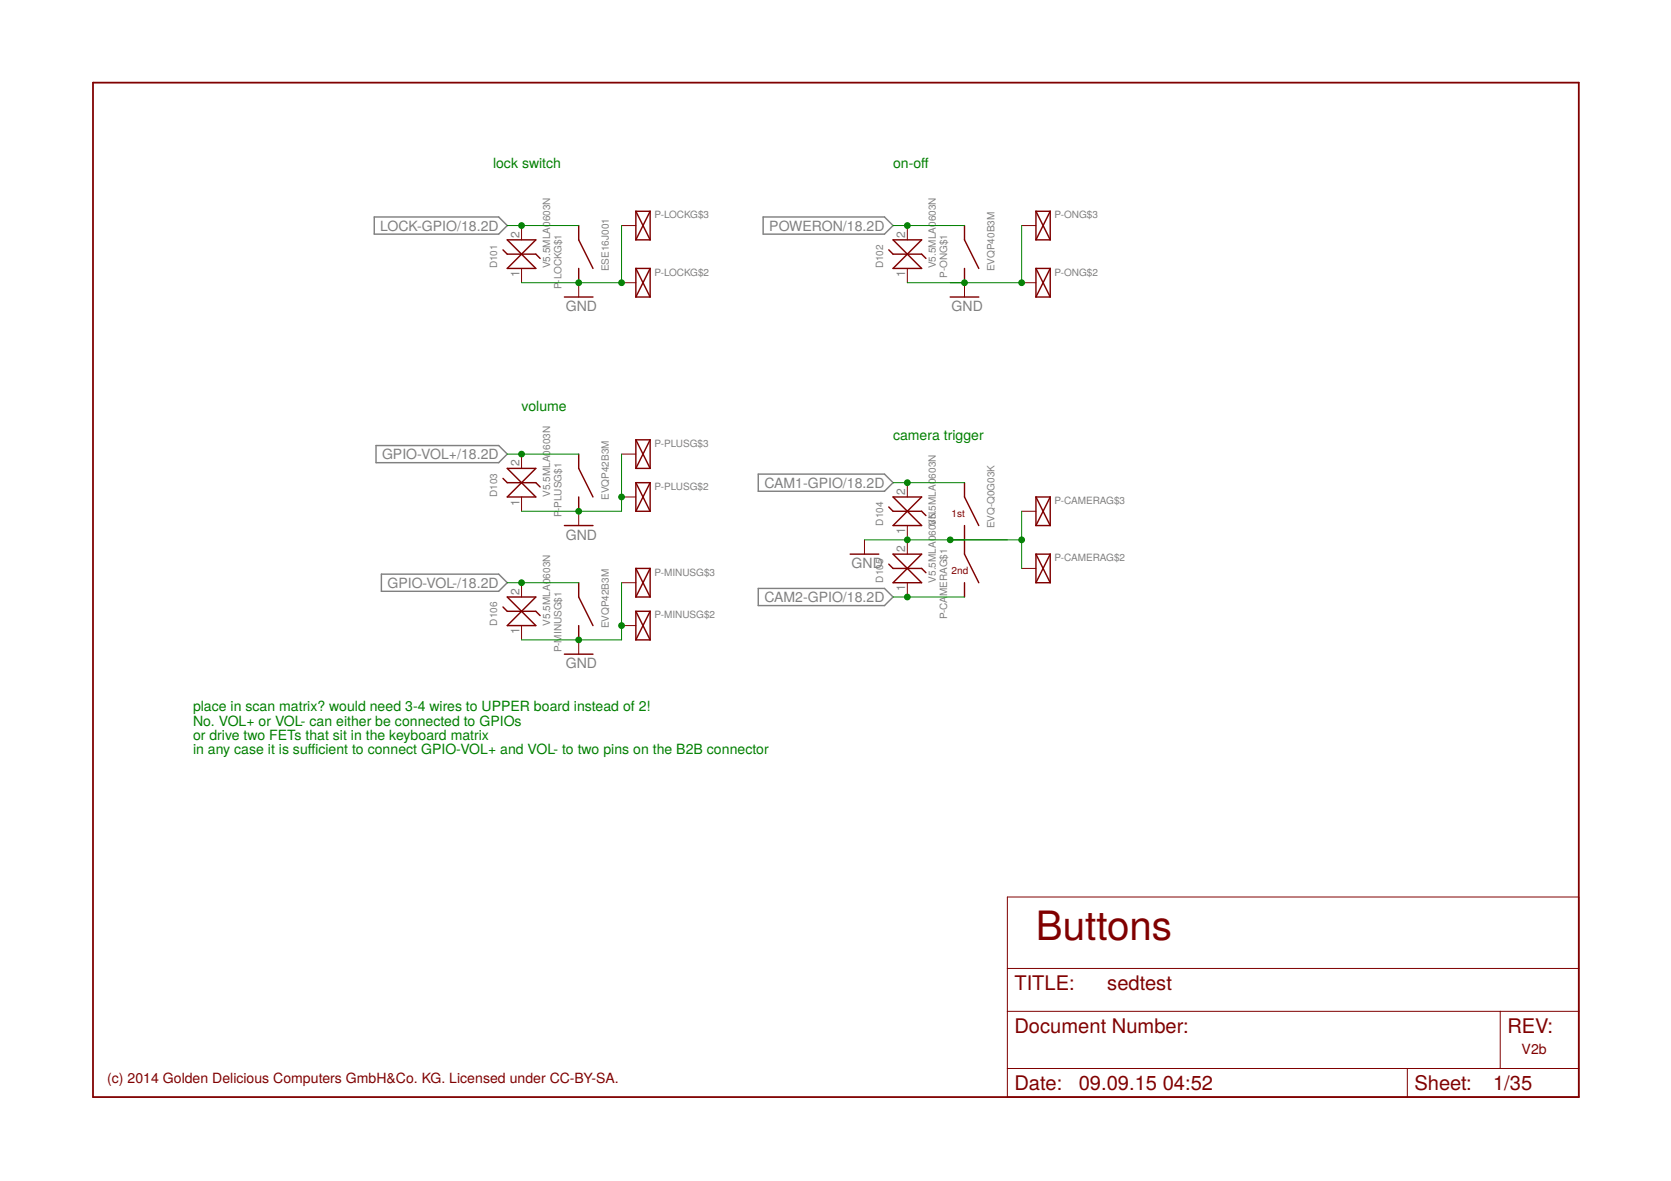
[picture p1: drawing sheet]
<svg xmlns="http://www.w3.org/2000/svg" width="297mm" height="210mm" viewBox="0 0 297 210" stroke-linecap="round" stroke-linejoin="round" font-family="sans-serif">
<path d="M66.5 38.6h22.1l1.6 1.5-1.6 1.5h-22.1zM135.7 38.6h21.5l1.5 1.5-1.5 1.5h-21.5zM66.8 79.2h21.8l1.6 1.5-1.6 1.5h-21.8zM134.8 84.3h22.4l1.5 1.5-1.5 1.5h-22.4zM67.8 102h20.8l1.6 1.6-1.6 1.5h-20.8zM134.8 104.6h22.4l1.5 1.5-1.5 1.5h-22.4z" fill="none" stroke="#808080" stroke-width=".25"/>
<path d="M16.5 14.7h264.1v180.3h-264.1z" fill="none" stroke="#800000" stroke-width=".32"/>
<g fill="none" stroke="#800000" stroke-width=".18">
<path d="M92.7 40.1v2.5M92.7 47.7v2.5M102.9 50.2v2.6M110.5 50.2h2.5M110.5 40.1h2.5M161.3 40.1v2.5M161.3 47.7v2.5M171.4 50.2v2.6M181.6 50.2h2.5M181.6 40.1h2.5M92.7 80.7v2.5M92.7 88.3v2.6"/>
<path d="M102.9 90.9v2.5M110.5 88.3h2.5M110.5 80.7h2.5M153.7 95.9v2.6M161.3 85.8v2.5M161.3 93.4v5.1M168.9 95.9h2.5M181.6 90.9h2.5M92.7 103.6v2.5M92.7 111.2v2.5M102.9 113.7v2.6M110.5 111.2h2.5"/>
<path d="M110.5 103.6h2.5M161.3 103.6v2.5M181.6 101h2.5M179.1 159.4h101.5v35.6h-101.5zM179.1 179.7h101.5M179.1 172.1h101.5M266.7 179.7v10.2M179.1 189.9h101.5M250.2 189.9v5.1"/>
</g>
<g fill="none" stroke="#800000" stroke-width=".25">
<path d="M113 37.5v5.1M113 37.5h2.6M113 37.5l2.6 5.1M115.6 37.5v5.1M115.6 37.5l-2.6 5.1M184.1 37.5v5.1M184.1 37.5h2.6M184.1 37.5l2.6 5.1M186.7 37.5v5.1M186.7 37.5l-2.6 5.1M89.4 44.4l.8 .8h5l.8 .7M90.2 42.6h5l-5 5.1h5z"/>
<path d="M100.3 52.8h5.1M102.9 40.1v2.5l2.5 5.1M102.9 47.7v2.5M113 47.7v5.1M113 52.8h2.6M113 47.7h2.6M113 42.6h2.6M113 47.7l2.6 5.1M115.6 47.7v5.1M115.6 47.7l-2.6 5.1M158 44.4l.7 .8h5.1l.8 .7M158.7 42.6h5.1l-5.1 5.1h5.1z"/>
<path d="M168.9 52.8h5.1M171.4 40.1v2.5l2.6 5.1M171.4 47.7v2.5M184.1 47.7v5.1M184.1 52.8h2.6M184.1 47.7h2.6M184.1 47.7l2.6 5.1M184.1 42.6h2.6M186.7 47.7v5.1M186.7 47.7l-2.6 5.1M113 78.2v5M113 78.2h2.6"/>
<path d="M113 78.2l2.6 5M115.6 78.2v5M115.6 78.2l-2.6 5M89.4 85l.8 .8h5l.8 .8M90.2 83.2h5l-5 5.1h5zM100.3 93.4h5.1M102.9 80.7v2.5l2.5 5.1M102.9 88.3v2.6M113 85.8v5.1M113 90.9h2.6M113 85.8h2.6M113 85.8l2.6 5.1"/>
<path d="M113 83.2h2.6M115.6 85.8v5.1M115.6 85.8l-2.6 5.1M151.1 98.5h5.1M158 90.1l.7 .8h5.1l.8 .7M158.7 98.5h5.1l-5.1 5.1h5.1zM158.7 88.3h5.1l-5.1 5.1h5.1zM171.4 85.8v2.5l2.6 5.1M171.4 93.4v5.1l2.6 5.1M184.1 88.3v5.1M184.1 98.5v5.1M184.1 98.5h2.6"/>
<path d="M184.1 98.5l2.6 5.1M184.1 93.4h2.6M184.1 88.3h2.6M184.1 88.3l2.6 5.1M186.7 98.5l-2.6 5.1M186.7 88.3v5.1M186.7 98.5v5.1M186.7 88.3l-2.6 5.1M89.4 107.9l.8 .7h5l.8 .8M90.2 106.1h5l-5 5.1h5zM100.3 116.3h5.1M102.9 103.6v2.5l2.5 5.1"/>
<path d="M102.9 111.2v2.5M113 101v5.1M113 108.6v5.1M113 113.7h2.6M113 108.6h2.6M113 108.6l2.6 5.1M113 106.1h2.6M113 101h2.6M113 101l2.6 5.1M115.6 108.6l-2.6 5.1M115.6 101v5.1M115.6 108.6v5.1"/>
<path d="M115.6 101l-2.6 5.1M158 100.3l.7 .7h5.1l.8 .8M171.4 103.6v2.5M184.1 103.6h2.6"/>
</g>
<path d="M90.2 40.1h12.7M110.5 40.1v10.1h-17.8M158.7 40.1h12.7M181.6 40.1v10.1h-20.3M90.2 80.7h12.7M110.5 80.7v10.2h-17.8M153.7 95.9h27.9M158.7 85.8h12.7M181.6 90.9v10.1M90.2 103.6h12.7M110.5 103.6v10.1h-17.8M158.7 106.1h12.7" fill="none" stroke="#008000" stroke-width=".18"/>
<g fill="#008000" stroke="#008000" stroke-width=".18">
<circle cx="110.5" cy="50.2" r=".51"/>
<circle cx="102.9" cy="50.2" r=".51"/>
<circle cx="168.9" cy="95.9" r=".51"/>
<circle cx="181.6" cy="95.9" r=".51"/>
<circle cx="161.3" cy="95.9" r=".51"/>
<circle cx="181.6" cy="50.2" r=".51"/>
<circle cx="171.4" cy="50.2" r=".51"/>
<circle cx="110.5" cy="88.3" r=".51"/>
<circle cx="102.9" cy="90.9" r=".51"/>
<circle cx="102.9" cy="113.7" r=".51"/>
<circle cx="110.5" cy="111.2" r=".51"/>
<circle cx="92.7" cy="80.7" r=".51"/>
<circle cx="161.3" cy="85.8" r=".51"/>
<circle cx="161.3" cy="106.1" r=".51"/>
<circle cx="92.7" cy="40.1" r=".51"/>
<circle cx="161.3" cy="40.1" r=".51"/>
<circle cx="92.7" cy="103.6" r=".51"/>
</g>
<text font-size="7.2" fill="#800000" x="184.1" y="167.1">Buttons</text>
<g font-size="3.6" fill="#800000">
<text x="180.3" y="175.9">TITLE:</text>
<text x="196.8" y="175.9">sedtest</text>
<text x="180.3" y="183.6">Document Number:</text>
<text x="267.9" y="183.6">REV:</text>
<text x="180.3" y="193.7">Date:</text>
<text x="191.8" y="193.7">09.09.15</text>
<text x="206.7" y="193.7">04:52</text>
<text x="251.4" y="193.7">Sheet:</text>
<text x="265.4" y="193.7">1/35</text>
</g>
<g font-size="2.5" fill="#008000">
<text x="87.6" y="29.9">lock switch</text>
<text x="158.7" y="29.9">on-of</text>
<text x="163.8" y="29.9">f</text>
<text x="92.7" y="73.1">volume</text>
<text x="158.7" y="78.2">camera trigger</text>
<text x="34.3" y="126.4">place in scan matrix? would need 3-4 wires to UPPER board instead of 2!</text>
<text x="34.3" y="129">No. VOL+ or VOL- can either be connected to GPIOs</text>
<text x="34.3" y="131.5">or drive two FETs that sit in the keyboard matrix</text>
<text x="34.3" y="134">in any case it is sufcient to connect GPIO-VOL+ and VOL- to two pins on the B2B connector</text>
<text x="54.7" y="134">f</text>
<text x="54.7" y="134">i</text>
</g>
<g font-size="2.5" fill="#808080">
<text x="67.6" y="41">LOCK-GPIO/18.2D</text>
<text x="136.8" y="41">POWERON/18.2D</text>
<text x="100.6" y="55.3">GND</text>
<text x="169.2" y="55.3">GND</text>
<text x="67.9" y="81.6">GPIO-VOL+/18.2D</text>
<text x="135.9" y="86.7">CAM1-GPIO/18.2D</text>
<text x="100.6" y="96">GND</text>
<text x="151.4" y="101">GND</text>
<text x="68.9" y="104.5">GPIO-VOL-/18.2D</text>
<text x="135.9" y="107">CAM2-GPIO/18.2D</text>
<text x="100.6" y="118.8">GND</text>
</g>
<g font-size="2.5" fill="#800000">
<text x="270.5" y="187.4">V2b</text>
<text x="19.1" y="192.4">(c) 2014 Golden Delicious Computers GmbH&amp;Co. KG. Licensed under CC-BY-SA.</text>
</g>
<g font-size="2.1" fill="#808080">
<text x="92.4" y="42.3" transform="rotate(-90 92.4 42.3)">2</text>
<text x="160.9" y="42.3" transform="rotate(-90 160.9 42.3)">2</text>
<text x="92.4" y="49.2" transform="rotate(-90 92.4 49.2)">1</text>
<text x="160.9" y="49.2" transform="rotate(-90 160.9 49.2)">1</text>
<text x="92.4" y="82.9" transform="rotate(-90 92.4 82.9)">2</text>
<text x="92.4" y="89.9" transform="rotate(-90 92.4 89.9)">1</text>
<text x="160.9" y="88" transform="rotate(-90 160.9 88)">2</text>
<text x="160.9" y="95" transform="rotate(-90 160.9 95)">1</text>
<text x="160.9" y="98.1" transform="rotate(-90 160.9 98.1)">2</text>
<text x="92.4" y="105.8" transform="rotate(-90 92.4 105.8)">2</text>
<text x="160.9" y="105.1" transform="rotate(-90 160.9 105.1)">1</text>
<text x="92.4" y="112.7" transform="rotate(-90 92.4 112.7)">1</text>
</g>
<g font-size="1.8" fill="#808080">
<text x="116.3" y="38.8">P-LOCKG$3</text>
<text x="187.4" y="38.8">P-ONG$3</text>
<text x="88.4" y="47.7" transform="rotate(-90 88.4 47.7)">D101</text>
<text x="97.8" y="47.7" transform="rotate(-90 97.8 47.7)">V5.5MLA0603N</text>
<text x="157" y="47.7" transform="rotate(-90 157 47.7)">D102</text>
<text x="166.4" y="47.7" transform="rotate(-90 166.4 47.7)">V5.5MLA0603N</text>
<text x="99.8" y="51.3" transform="rotate(-90 99.8 51.3)">P</text>
<text x="99.8" y="50.2" transform="rotate(-90 99.8 50.2)">-LOCKG$1</text>
<text x="108.2" y="48.2" transform="rotate(-90 108.2 48.2)">ESE16J001</text>
<text x="116.3" y="49">P-LOCKG$2</text>
<text x="168.4" y="49.4" transform="rotate(-90 168.4 49.4)">P-ONG$1</text>
<text x="176.8" y="48.2" transform="rotate(-90 176.8 48.2)">EVQP40B3M</text>
<text x="187.4" y="49">P-ONG$2</text>
<text x="116.3" y="79.4">P-PLUSG$3</text>
<text x="88.4" y="88.3" transform="rotate(-90 88.4 88.3)">D103</text>
<text x="97.8" y="88.3" transform="rotate(-90 97.8 88.3)">V5.5MLA0603N</text>
<text x="108.2" y="88.8" transform="rotate(-90 108.2 88.8)">EVQP42B3M</text>
<text x="116.3" y="87.1">P-PLUSG$2</text>
<text x="187.4" y="89.6">P-CAMERAG$3</text>
<text x="99.8" y="91.9" transform="rotate(-90 99.8 91.9)">P</text>
<text x="99.8" y="90.8" transform="rotate(-90 99.8 90.8)">-PLUSG$1</text>
<text x="157" y="93.4" transform="rotate(-90 157 93.4)">D104</text>
<text x="166.4" y="93.2" transform="rotate(-90 166.4 93.2)">35.5MLA0603N</text>
<text x="176.8" y="93.9" transform="rotate(-90 176.8 93.9)">EVQ-Q0G03K</text>
<text x="187.4" y="99.8">P-CAMERAG$2</text>
<text x="116.3" y="102.3">P-MINUSG$3</text>
<text x="157" y="103.6" transform="rotate(-90 157 103.6)">D105</text>
<text x="166.4" y="103.6" transform="rotate(-90 166.4 103.6)">V5.5MLA060VN</text>
<text x="168.4" y="105.9" transform="rotate(-90 168.4 105.9)">MERAG$1</text>
<text x="88.4" y="111.2" transform="rotate(-90 88.4 111.2)">D106</text>
<text x="97.8" y="111.2" transform="rotate(-90 97.8 111.2)">V5.5MLA0603N</text>
<text x="108.2" y="111.7" transform="rotate(-90 108.2 111.7)">EVQP42B3M</text>
<text x="116.3" y="109.9">P-MINUSG$2</text>
<text x="168.4" y="110" transform="rotate(-90 168.4 110)">P-CA</text>
<text x="99.8" y="115.9" transform="rotate(-90 99.8 115.9)">P-MINUSG$1</text>
</g>
<g font-size="1.8" fill="#800000">
<text x="169.2" y="91.9">1st</text>
<text x="169.2" y="102">2nd</text>
</g>
</svg>
